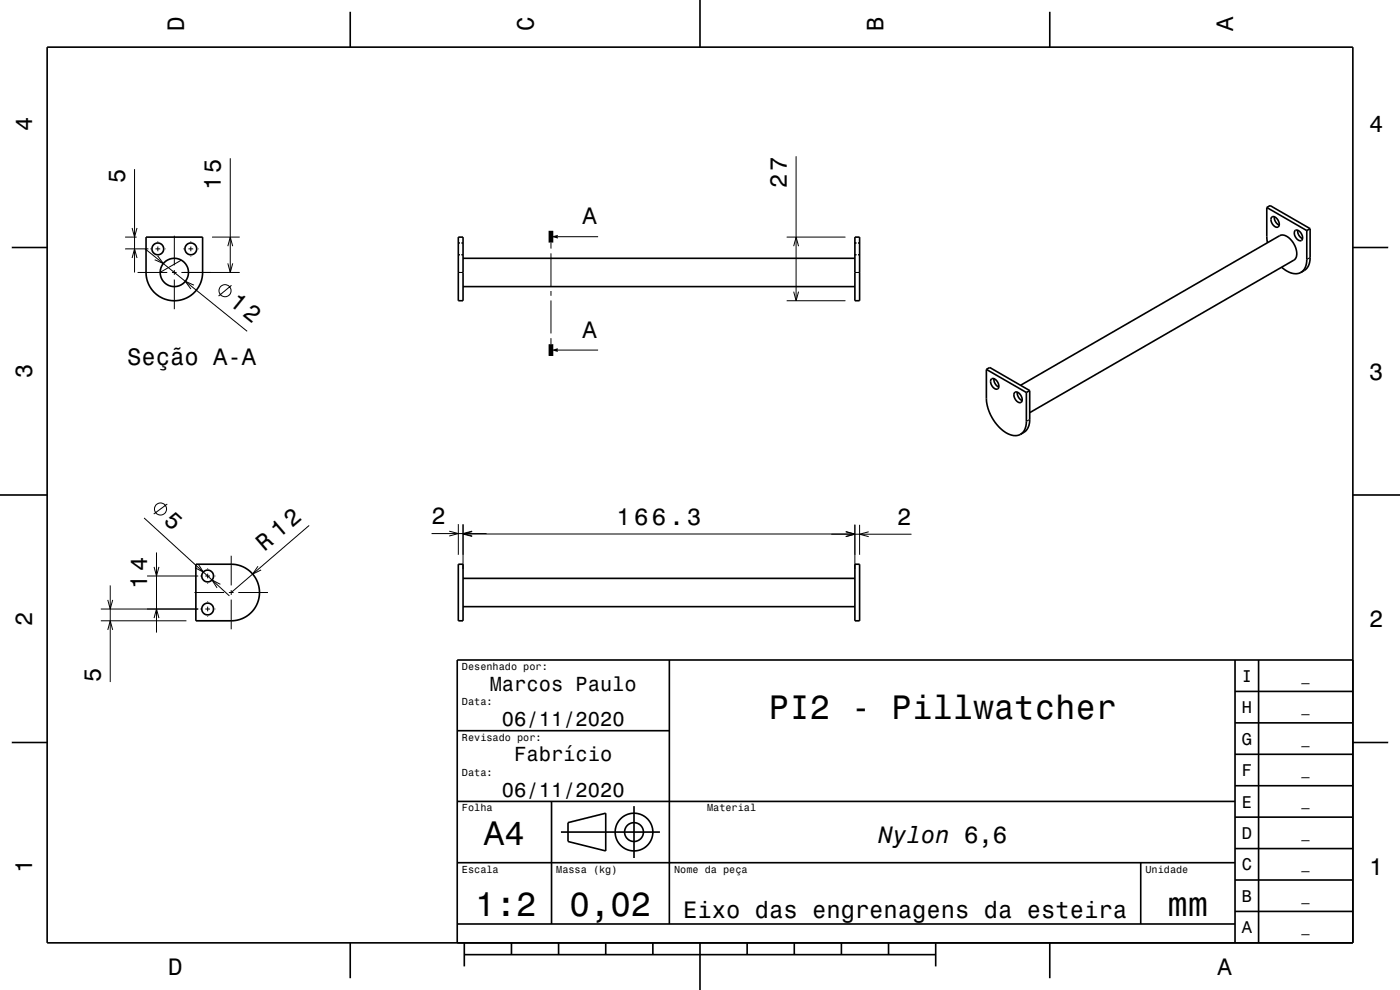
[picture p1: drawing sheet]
<svg xmlns="http://www.w3.org/2000/svg" width="297mm" height="210mm" viewBox="0 0 297 210" stroke-linecap="round" stroke-linejoin="round" font-family="sans-serif">
<g fill="none" stroke="#000" stroke-width=".21">
<path d="M28.5 35.9v21.9M48.8 33.6v24.2M168.9 33.2v30.6M26.5 50.3h2.5M26.5 52.8h5M28 54.7l.5-1.9 .6 1.9M28 48.4l.5 1.9 .6-1.9M29.2 57.8h6.3M30.8 52.8l21.6 17.5M31.9 52.8h.1M33 52.8h1M33.5 54.4v-.1l1.1 1.6-1.8-.8"/>
<path d="M33.5 51.2v.1M33.5 52.3v1M35 52.8h.1M36.5 57.8h1M37 50v6.3M37 57.3v1M37 59.3v6.3M38.5 55.2l-4.5 2.6M38.5 57.8h12.3M38.9 52.8h.1M40 52.8h1M40.5 51.2v.1"/>
<path d="M40.5 52.3v1M40.5 54.3v.1M42 52.8h.1M45 50.3h5.8M48.3 55.9l.5 1.9 .6-1.9M48.3 52.2l.5-1.9 .6 1.9M97.2 57.8h1M97.2 51.5h.4M97.2 54h.4M97.9 51.5h.3M97.9 54h.3M116.9 51.5v1.2"/>
<path d="M116.9 53.7v7M118.3 50.2h8.6M166.9 50.3h12.5M168.4 52.2l.5-1.9 .5 1.9M181.4 57.8h1M181.4 51.5h.3M181.4 54h.3M182 51.5h.4M182 54h.4M277.9 54.6l-.7 .4M41.1 60.5l-1.8-.8 1.2 1.6M49.1 60.5l-2.7 2.3"/>
<path d="M116.9 61.7v1M116.9 63.7v7M116.9 71.7v1.3M118.3 74.3h8.6M166.9 63.8h12.5M168.4 61.9l.5 1.9 .5-1.9M218.4 89l-.7 .4M30.6 109.9l18.1 16.5M33.2 117.2v17M35.5 106.9l-2.9 2.1M42.1 119.7l1 1.6-1.7-.9M49.1 117.9v6.3"/>
<path d="M65.6 111.5l-16.5 14.2M91.6 113.2h11.6M95.3 112.7l1.9 .5-1.9 .5M97.2 111.2v6.5M98.2 111.2v9.5M98.2 113.3h83.2M100.2 112.8l-2 .5 2 .5M100.2 112.7l-2 .5 2 .5M176.4 113.3h17M179.4 112.8l2 .5-2 .5 2-.5-2-.5M181.4 111.3v9.4M182.4 111.3v6.4"/>
<path d="M184.3 112.8l-1.9 .5 1.9 .5M21.4 129.2h20.7M21.4 131.7h18.1M22.9 127.3l.5 1.9 .5-1.9M22.9 133.6l.5-1.9 .5 1.9M23.4 124.2v20.5M31.2 122.2h10.9M32.7 131.1l.5-1.9 .5 1.9M32.7 120.3l.5 1.9 .5-1.9M41.3 125.7h6.3M42.4 129.2h.2M42.4 122.2h.2"/>
<path d="M43.6 129.2h1M43.6 122.2h1M44.1 120.6v.1M44.1 121.7v1M44.1 123.7v.1M44.1 127.6v.1M44.1 128.7v1M44.1 130.7v.1M45.6 129.2h.1M45.6 122.2h.1M46.8 123.9l-1.8-.9 1.1 1.7M48.6 125.7h1"/>
<path d="M49.1 125.2v1M49.1 127.2v6.3M50.5 125.7h6.4M54.7 120.1l-1.1 1.7 1.8-.9"/>
<circle cx="47.7" cy="61.7" r="1.28"/>
<circle cx="34.1" cy="108" r="1.28"/>
</g>
<g fill="none" stroke="#000" stroke-width=".35">
<path d="M10 10h277v190h-277zM74.3 2.5v7.5M148.5 0v10M222.7 2.5v7.5M2.5 52.5h7.5M31 50.3h12v7.5a6 6 0 0 1-6 6 6 6 0 0 1-6-6zM97.2 50.3h1v13.5h-1zM98.2 54.8h83.2M181.4 50.3h1v13.5h-1zM268.7 44v6.3l.2 1.2M268.7 44l.7-.4 8.5 4.9M268.7 44l8.5 4.9"/>
<path d="M269.8 46.1a1.25 1.25 0 0 1 1.6 1.3 .64 .64 0 0 1-.4 .8 .64 .64 0 0 1-.8-.4 1.56 1.56 0 0 1-.4-1.7zM270.3 46a1.85 1.85 0 0 0 1.1 1.8M271.9 56.7a3.7 3.7 0 0 0 4.1 1.1M274.7 48.9a1.25 1.25 0 0 1 1.6 1.3 .64 .64 0 0 1-.3 .9 .64 .64 0 0 1-.9-.4 1.56 1.56 0 0 1-.4-1.8zM275.3 48.8a1.85 1.85 0 0 0 1 1.8M277.2 48.9v6.1a3 3 0 0 1-1.2 2.8M277.9 48.5v6.1a3 3 0 0 1-1.2 2.8l-.7 .4M277.9 48.5l-.7 .4M287 52.5h7.5M98.2 60.8h83.2M209.3 78.4v6.1a8.9 8.9 0 0 0 5.3 7.8l1 .1 .9-.3M209.3 78.4l.7-.5 8.4 4.9"/>
<path d="M209.3 78.4l8.4 4.9M210.3 80.4a1.3 1.3 0 0 1 1.6 1.5 .62 .62 0 0 1-.5 .7 .62 .62 0 0 1-.7-.4 1.56 1.56 0 0 1-.4-1.8zM210.9 80.3a1.85 1.85 0 0 0 1 1.8M215.2 83.3a1.29 1.29 0 0 1 1.7 1.5 .62 .62 0 0 1-.5 .6 .62 .62 0 0 1-.8-.4 1.56 1.56 0 0 1-.4-1.7zM215.8 83.2a1.85 1.85 0 0 0 1 1.8M216.5 81.7l55-31.7a2.49 2.49 0 0 1 2.8 1.5 2.8 2.8 0 0 1 .2 3.7l-56.1 32.3M217.7 83.3v6.1a3 3 0 0 1-1.2 2.7M218.4 82.8v6.2a3 3 0 0 1-1.2 2.7l-.7 .4M218.4 82.8l-.7 .5M0 105h10M41.6 119.7h7.5a6 6 0 0 1 6 6 6 6 0 0 1-6 6h-7.5zM97.2 119.7h1v12h-1z"/>
<path d="M181.4 119.7h1v12h-1zM287 105h10M98.2 128.7h83.2M98.2 122.7h83.2M142 140v56M262 140v60M267 140v60M287 140h-190v60M2.5 157.5h7.5M97 155h45M262 153.3h25M262 146.7h25"/>
<path d="M287 157.5h7.5M97 170h165M117 170v26M119 176.5h21M120.5 174.5l8-2v8l-8-2zM134.5 171v11M262 173.3h25M262 166.7h25M262 160h25M97 196h165M97 183h165M242 183v13"/>
<path d="M262 193.3h25M262 186.7h25M262 180h25M74.3 200v7.5M98.5 202.5h100M98.5 200v5M108.5 200v2.5M118.5 200v2.5M128.5 200v2.5M138.5 200v2.5M148.5 200v10M158.5 200v2.5"/>
<path d="M168.5 200v2.5M178.5 200v2.5M188.5 200v2.5M198.5 200v5M222.7 200v7.5"/>
<circle cx="33.5" cy="52.8" r="1.25"/>
<circle cx="37" cy="57.8" r="3"/>
<circle cx="40.5" cy="52.8" r="1.25"/>
<circle cx="44.1" cy="122.2" r="1.25"/>
<circle cx="44.1" cy="129.2" r="1.25"/>
<circle cx="134.5" cy="176.5" r="2"/>
<circle cx="134.5" cy="176.5" r="4"/>
</g>
<path d="M116.9 49v2.5M116.9 73v2.5" fill="none" stroke="#000" stroke-width="1" stroke-linecap="butt"/>
<g fill="#000">
<path d="M116.9 50.2l1.4-.4v.8z" fill-rule="evenodd"/>
<path d="M116.9 74.3l1.4-.4v.7z" fill-rule="evenodd"/>
</g>
<g font-size="7.2">
<text x="163.1" y="152.6">PI2 - Pillwatcher</text>
<text x="102.7" y="179.3">A4</text>
<text x="100.8" y="194.3">1:2</text>
<text x="120.8" y="194.3">0,02</text>
<text x="247.7" y="194.3">mm</text>
</g>
<text font-size="5.1" x="48.4" y="64.5" transform="rotate(39 48.4 64.5)">12</text>
<g font-size="5">
<text x="39" y="6.5" transform="rotate(-90 39 6.5)">D</text>
<text x="113.2" y="6.5" transform="rotate(-90 113.2 6.5)">C</text>
<text x="187.4" y="6.5" transform="rotate(-90 187.4 6.5)">B</text>
<text x="261.6" y="6.5" transform="rotate(-90 261.6 6.5)">A</text>
<text x="6.8" y="27.8" transform="rotate(-90 6.8 27.8)">4</text>
<text x="290.5" y="28.1">4</text>
<text x="26.5" y="38.9" transform="rotate(-90 26.5 38.9)">5</text>
<text x="46.9" y="40.3" transform="rotate(-90 46.9 40.3)">15</text>
<text x="166.9" y="39.9" transform="rotate(-90 166.9 39.9)">27</text>
<text x="123.5" y="47.6">A</text>
<text x="123.5" y="71.6">A</text>
<text x="27" y="77.4">Seção A-A</text>
<text x="6.8" y="80.3" transform="rotate(-90 6.8 80.3)">3</text>
<text x="290.5" y="80.6">3</text>
<text x="34.6" y="110.8" transform="rotate(42 34.6 110.8)">5</text>
<text x="91.6" y="111.2">2</text>
<text x="130.8" y="111.3">166.3</text>
<text x="190.3" y="111.3">2</text>
<text x="56.1" y="117" transform="rotate(-41 56.1 117)">R 12</text>
<text x="31.2" y="124.8" transform="rotate(-90 31.2 124.8)">14</text>
<text x="6.8" y="132.8" transform="rotate(-90 6.8 132.8)">2</text>
<text x="290.5" y="133.1">2</text>
<text x="21.4" y="144.7" transform="rotate(-90 21.4 144.7)">5</text>
<text x="186.4" y="178.8">Nylon 6,6</text>
<text x="6.8" y="185.3" transform="rotate(-90 6.8 185.3)">1</text>
<text x="290.5" y="185.6">1</text>
<text x="144.9" y="194.8">Eixo das engrenagens da esteira</text>
<text x="35.7" y="206.8">D</text>
<text x="258.3" y="206.8">A</text>
</g>
<g font-size="4.3">
<text x="103.9" y="146.5">Marcos Paulo</text>
<text x="106.5" y="154">06/11/2020</text>
<text x="109.1" y="161.5">Fabrício</text>
<text x="106.5" y="169">06/11/2020</text>
</g>
<g font-size="3.6">
<text x="263.4" y="144.6">I</text>
<text x="263.4" y="151.3">H</text>
<text x="263.4" y="158">G</text>
<text x="263.4" y="164.6">F</text>
<text x="263.4" y="171.3">E</text>
<text x="263.4" y="178">D</text>
<text x="263.4" y="184.6">C</text>
<text x="263.4" y="191.3">B</text>
<text x="263.4" y="198">A</text>
</g>
<g font-size="2.9">
<text x="276.1" y="144.4">_</text>
<text x="276.1" y="151">_</text>
<text x="276.1" y="157.7">_</text>
<text x="276.1" y="164.4">_</text>
<text x="276.1" y="171">_</text>
<text x="276.1" y="177.7">_</text>
<text x="276.1" y="184.4">_</text>
<text x="276.1" y="191.1">_</text>
<text x="276.1" y="197.7">_</text>
</g>
<g font-size="2.2">
<text x="98" y="142.1">Desenhado por:</text>
<text x="98" y="149.6">Data:</text>
<text x="98" y="157.1">Revisado por:</text>
<text x="98" y="164.6">Data:</text>
<text x="98" y="172.1">Folha</text>
<text x="150" y="172.1">Material</text>
<text x="98" y="185.1">Escala</text>
<text x="118" y="185.1">Massa (kg)</text>
<text x="143" y="185.1">Nome da peça</text>
<text x="243" y="185.1">Unidade</text>
</g>
</svg>
